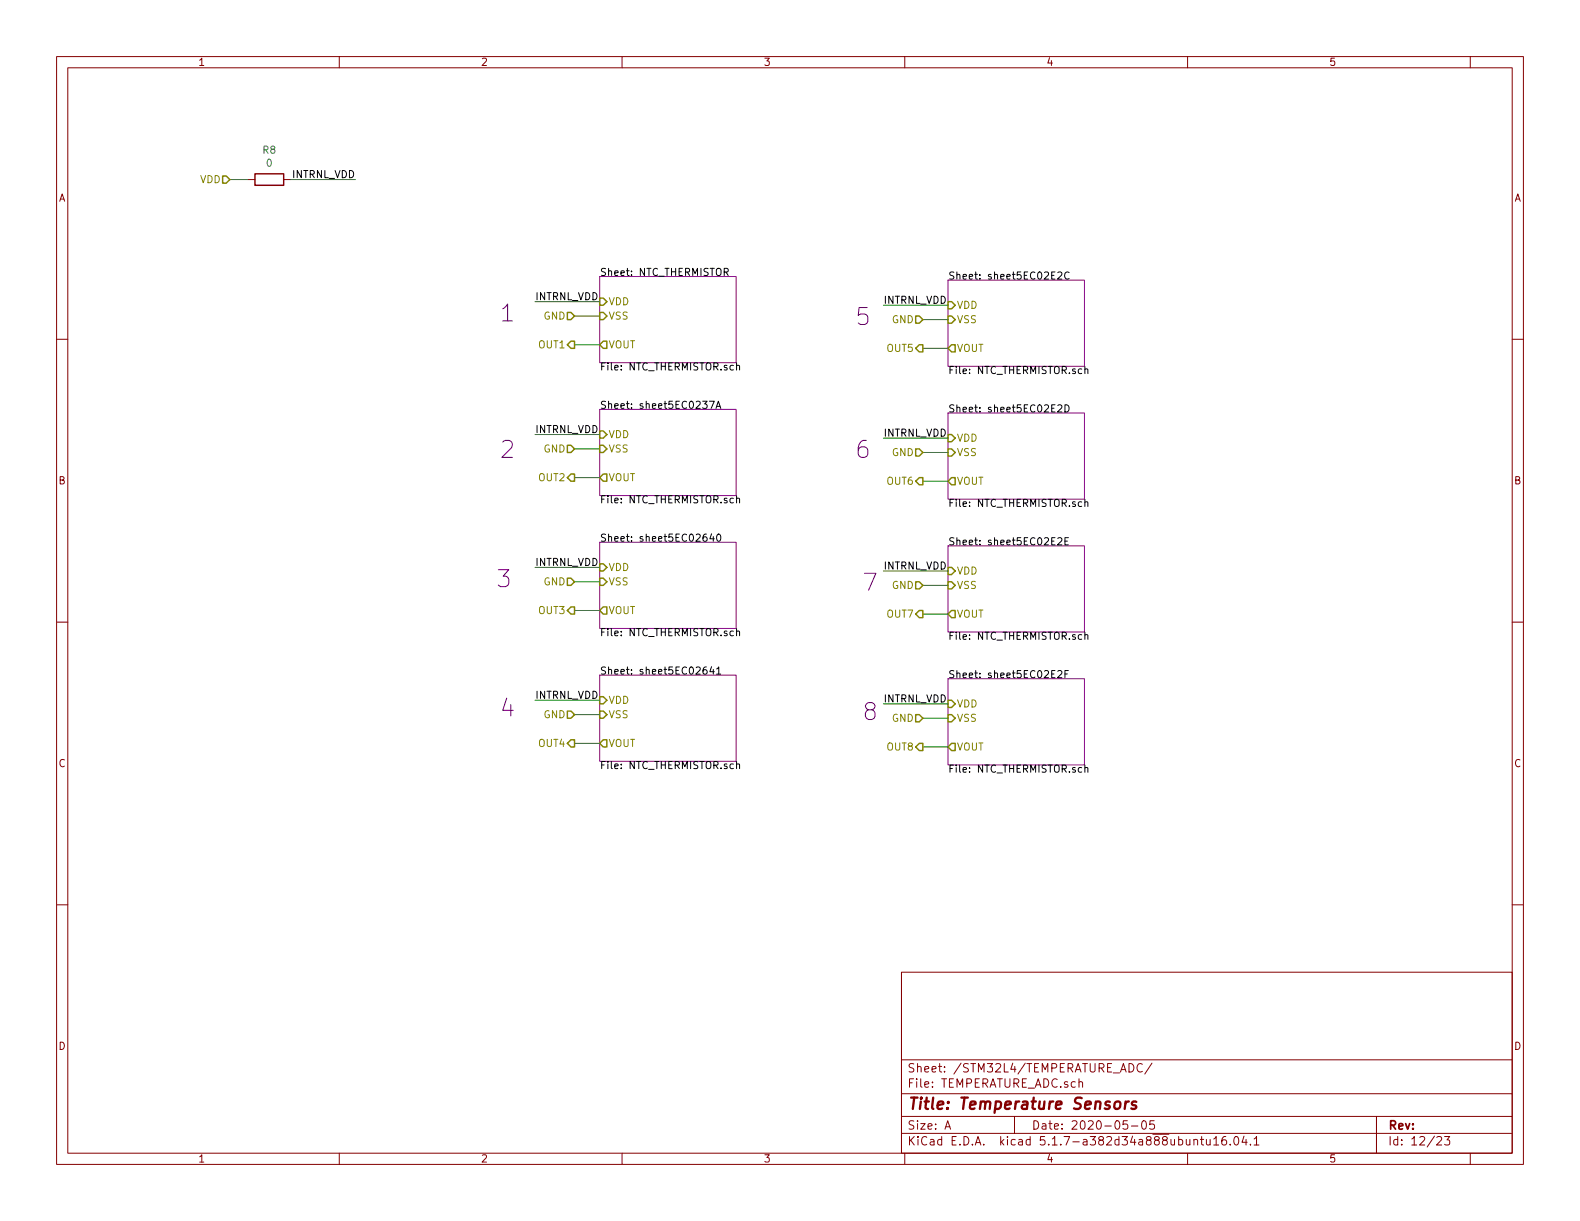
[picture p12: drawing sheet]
<svg xmlns="http://www.w3.org/2000/svg" width="279mm" height="216mm" viewBox="0 0 279 216" stroke-linecap="round" stroke-linejoin="round" font-family="sans-serif">
<g fill="none" stroke="#840000" stroke-width=".18">
<path d="M10 10h259.4v195.9h-259.4zM12 12h255.4v191.9h-255.4zM60 10v2M110 10v2M160 10v2M210 10v2M260 10v2M43.8 31.8h1.3M50.2 31.8h1.2M10 60h2M267.4 60h2M10 110h2"/>
<path d="M267.4 110h2M10 160h2M267.4 160h2M159.4 171.9h108v32h-108zM159.4 197.4h108M159.4 193.4h108M159.4 187.4h108M167.1 199.7l.5-1.5 .5 1.5M167.2 199.2h.8M179.4 197.4v3M190.8 191.4l.1-.1a.37 .37 0 0 1 .5 .2v.8M190.8 190.8v1.5"/>
<path d="M199.4 198.2h-.7l-.1 .7 .2-.1h.5l.1 .2v.5l-.2 .2-.6-.2M199.6 188.1a.76 .76 0 0 1 .9 .7 .76 .76 0 0 1-.9 .8zM200.1 199.1h1.1M202 198.3l.4-.1a.94 .94 0 0 1 0 1.5 .82 .82 0 0 1-.4-1.4zM202 188.2a.7 .7 0 0 0-.9 .2 .7 .7 0 0 0 .1 1 .55 .55 0 0 0 .8 0M203.7 188l-1.3 1.9M204.1 198.2h-.7l-.1 .7 .2-.1h.5l.2 .2-.1 .5-.2 .2-.6-.2M243.4 197.4v6.5M60 203.9v2M110 203.9v2M159.4 200.4h108M160 203.9v2"/>
<path d="M210 203.9v2M211.1 201.6l.1-.1a.37 .37 0 0 1 .6 .2v.8M211.1 201.5v1M212.3 201.5h.6M212.5 201v1.3l.4 .2M213.3 201.5v.8a.39 .39 0 0 0 .7 0M214 201.5v1M214.6 201.4l.5-.4v1.5M214.6 202.5h.9M216.8 201a.59 .59 0 0 0-.7 .6v.7l.2 .2 .5-.2 .1-.5-.1-.2-.5-.1-.2 .3M217.6 202.3v.2M218.4 201h.1a.81 .81 0 0 1 .6 .6 .81 .81 0 0 1-.3 .8l-.1 .1a.8 .8 0 0 1-.6-.7 .8 .8 0 0 1 .3-.8z"/>
<path d="M220 200.9l-.4 1.1h.9M220.3 201.5v1M221.1 202.3v.2M221.8 201.4l.4-.4v1.5M221.8 202.5h.8M254.1 201.1l.2-.1h.4l.2 .4-.9 1.1h.9M255.4 201h1l-.5 .5 .4 .2v.6l-.2 .2-.7-.2M260 203.9v2"/>
</g>
<path d="M197.2 194.9a.53 .53 0 0 1 .5-.2 .53 .53 0 0 1 .4 .4v.6a.54 .54 0 0 1-.6 .4 .54 .54 0 0 1-.5-.4zM199.1 194.8l-.2 1.3M199.6 194.8a.54 .54 0 0 0-.6 .3M200.9 194.8a.49 .49 0 0 0-.7 .3l.2 .3 .5 .1v.3l-.3 .3-.5-.1" fill="none" stroke="#840000" stroke-width=".41"/>
<path d="M106 48.9h24.2v15.2h-24.2zM167.6 49.5h24.2v15.3h-24.2zM106 72.4h24.2v15.2h-24.2zM167.6 73h24.2v15.3h-24.2zM106 95.9h24.2v15.2h-24.2zM167.6 96.5h24.2v15.3h-24.2zM106 119.4h24.2v15.2h-24.2zM167.6 120h24.2v15.3h-24.2z" fill="none" stroke="#840084" stroke-width=".18"/>
<g fill="none" stroke="#000" stroke-width=".18">
<path d="M128.1 48.1h.6v-.5l-.2-.2h-.4v1.3M128.4 48.1l.4 .6M187 48.2l.5-.1 .2 .1 .1 .2-.1 .2-.7 .8h.8M189.1 48.2a.6 .6 0 0 0-.9 .4 .6 .6 0 0 0 .6 .8l.3-.2M125.5 70.9h.8l-.5 1.3M126.6 72.2l.4-1.3 .5 1.3M126.7 71.9h.6M130.3 64.7l.1-.1h.3l.1 .8M130.3 64.2v1.2M187 71.7l.5-.1 .2 .1 .1 .2-.1 .2-.7 .7h.8M188.3 71.6a.64 .64 0 0 1 .8 .6 .64 .64 0 0 1-.8 .6zM191.8 65.4l.2-.2 .3 .1 .1 .8"/>
<path d="M191.8 64.8v1.3M124.9 94.4l-.3 .1a.81 .81 0 0 0 0 1.2h.3l.1-.5-.2-.3h-.2l-.3 .3M125.8 94.4l-.3 .9h.8M126.1 94.9v.8M126.8 94.6l.2-.2a.67 .67 0 0 1 .5 .7 .67 .67 0 0 1-.5 .6l-.3-.5zM130.3 88.2l.1-.1h.3l.1 .8M130.3 87.7v1.2M187 95.2l.5-.1 .2 .1 .1 .2-.1 .2-.7 .7h.8M188.3 95.7h.4M188.9 95.1h-.6v1.2h.6M191.8 88.8l.2-.1 .3 .1 .1 .8M191.8 88.3v1.3"/>
<path d="M124.9 117.9l-.3 .1a.81 .81 0 0 0 0 1.2h.3l.1-.5-.2-.3h-.2l-.3 .3M125.8 117.9l-.3 .9h.8M126.1 118.4v.8M126.7 118.3l.4-.4v1.3M126.7 119.2h.8M130.3 111.7l.1-.1h.3l.1 .8M130.3 111.2v1.2M187 118.7l.5-.1 .2 .1 .1 .2-.1 .2-.7 .7h.8M188.3 119.2h.4M188.9 118.6h-.6v1.2M191.8 112.3l.2-.1 .3 .1 .1 .8M191.8 111.8v1.3"/>
<path d="M130.3 135.2l.1-.1h.3l.1 .8M130.3 134.6v1.3M191.8 135.8l.2-.1 .3 .1 .1 .8M191.8 135.3v1.3"/>
</g>
<g fill="none" stroke="#848400" stroke-width=".25">
<path d="M39.4 31.1h.6l.6 .7-.6 .6h-.6zM100.3 55.2h.7l.6 .7-.6 .6h-.7zM106 55.2h.7l.6 .7-.6 .6h-.7zM106 52.7h.7l.6 .6-.6 .7h-.7zM161.9 55.9h.7l.6 .6-.6 .7h-.7zM167.6 55.9h.7l.6 .6-.6 .7h-.7zM167.6 53.3h.7l.6 .7-.6 .6h-.7zM100.3 78.7h.7l.6 .7-.6 .6h-.7zM101 60.3h.6v1.3h-.6l-.7-.6zM106 78.7h.7l.6 .7-.6 .6h-.7zM106 76.2h.7l.6 .6-.6 .7h-.7zM106.7 60.3h.6v1.3h-.6l-.7-.6z"/>
<path d="M161.9 79.4h.7l.6 .6-.6 .6h-.7zM162.6 61h.6v1.2h-.6l-.7-.6zM167.6 79.4h.7l.6 .6-.6 .6h-.7zM167.6 76.8h.7l.6 .7-.6 .6h-.7zM168.3 61h.6v1.2h-.6l-.7-.6zM101 83.8h.6v1.3h-.6l-.7-.6zM106 99.7h.7l.6 .6-.6 .7h-.7zM106.7 83.8h.6v1.3h-.6l-.7-.6zM162.6 84.5h.6v1.2h-.6l-.7-.6zM168.3 84.5h.6v1.2h-.6l-.7-.6zM100.3 102.2h.7l.6 .7-.6 .6h-.7zM101 107.3h.6v1.3h-.6l-.7-.6z"/>
<path d="M106 102.2h.7l.6 .7-.6 .6h-.7zM106.7 107.3h.6v1.3h-.6l-.7-.6zM161.9 102.9h.7l.6 .6-.6 .6h-.7zM162.6 108h.6v1.2h-.6l-.7-.6zM167.6 102.9h.7l.6 .6-.6 .6h-.7zM167.6 100.3h.7l.6 .7-.6 .6h-.7zM168.3 108h.6v1.2h-.6l-.7-.6zM100.3 125.7h.7l.6 .7-.6 .6h-.7zM101 130.8h.6v1.3h-.6l-.7-.7zM106 125.7h.7l.6 .7-.6 .6h-.7zM106 123.2h.7l.6 .6-.6 .7h-.7zM106.7 130.8h.6v1.3h-.6l-.7-.7z"/>
<path d="M161.9 126.4h.7l.6 .6-.6 .6h-.7zM162.6 131.4h.6v1.3h-.6l-.7-.6zM167.6 126.4h.7l.6 .6-.6 .6h-.7zM167.6 123.8h.7l.6 .7-.6 .6h-.7zM168.3 131.4h.6v1.3h-.6l-.7-.6z"/>
</g>
<path d="M45.1 30.7h5.1v2.1h-5.1z" fill="none" stroke="#840000" stroke-width=".25"/>
<g fill="none" stroke="#008400" stroke-width=".18">
<path d="M40.6 31.8h3.2M51.4 31.8h11.5M94.6 53.3h11.4M101.6 55.9h4.4M156.2 54h11.4M163.2 56.5h4.4M94.6 76.8h11.4M101.6 61h4.4M101.6 79.4h4.4M156.2 77.5h11.4M163.2 61.6h4.4M101.6 84.5h4.4"/>
<path d="M163.2 85.1h4.4M163.2 80h4.4M94.6 100.3h11.4M101.6 108h4.4M101.6 102.9h4.4M156.2 101h11.4M163.2 103.5h4.4M163.2 108.6h4.4M94.6 123.8h11.4M101.6 131.4h4.4M101.6 126.4h4.4M156.2 124.5h11.4"/>
<path d="M163.2 127h4.4M163.2 132.1h4.4"/>
</g>
<g font-size="4.2" fill="#0000c2">
<text x="88.3" y="56.9">1</text>
<text x="151.1" y="57.5">5</text>
<text x="88.3" y="81">2</text>
<text x="151.1" y="81">6</text>
<text x="87.6" y="103.9">3</text>
<text x="152.4" y="104.5">7</text>
<text x="88.3" y="126.7">4</text>
<text x="152.4" y="127.4">8</text>
</g>
<text font-size="2.8" fill="#840000" x="160.4" y="196.2">Title: Temperature Sensors</text>
<g font-size="2.1" fill="#840000">
<text x="160.4" y="189.6">Sheet: /STM32L4/TEMPERATURE_ADC/</text>
<text x="160.4" y="192.3">File: TEMPERATURE_ADC.sch</text>
<text x="160.4" y="202.5">KiCad E.D.A. kicad 5.1.7-a382d34a888ubuntu16.04.1</text>
<text x="160.4" y="199.7">Size: A</text>
<text x="182.4" y="199.7">Date: 2020-05-05</text>
<text x="245.4" y="199.7">Rev:</text>
<text x="245.4" y="202.5">Id: 12/23</text>
</g>
<g font-size="1.8" fill="#840000">
<text x="35" y="11.6">1</text>
<text x="85" y="11.6">2</text>
<text x="135" y="11.6">3</text>
<text x="185" y="11.6">4</text>
<text x="235" y="11.6">5</text>
<text x="10.4" y="35.6">A</text>
<text x="267.8" y="35.6">A</text>
<text x="10.4" y="85.6">B</text>
<text x="267.8" y="85.6">B</text>
<text x="10.4" y="135.6">C</text>
<text x="267.8" y="135.6">C</text>
<text x="10.4" y="185.6">D</text>
<text x="267.8" y="185.6">D</text>
<text x="35" y="205.5">1</text>
<text x="85" y="205.5">2</text>
<text x="135" y="205.5">3</text>
<text x="185" y="205.5">4</text>
<text x="235" y="205.5">5</text>
</g>
<g font-size="1.8" fill="#008484">
<text x="46.5" y="27.2">R8</text>
<text x="47.1" y="29.5">0</text>
</g>
<g font-size="1.8" fill="#848400">
<text x="35.4" y="32.4">VDD</text>
<text x="107.6" y="54">VDD</text>
<text x="96.1" y="56.5">GND</text>
<text x="107.6" y="56.5">VSS</text>
<text x="157.7" y="57.2">GND</text>
<text x="169.2" y="57.2">VSS</text>
<text x="169.2" y="54.6">VDD</text>
<text x="95.4" y="61.6">OUT1</text>
<text x="107.6" y="61.6">VOUT</text>
<text x="156.9" y="62.2">OUT5</text>
<text x="169.2" y="62.2">VOUT</text>
<text x="107.6" y="77.5">VDD</text>
<text x="96.1" y="80">GND</text>
<text x="107.6" y="80">VSS</text>
<text x="157.7" y="80.6">GND</text>
<text x="169.2" y="80.6">VSS</text>
<text x="169.2" y="78.1">VDD</text>
<text x="95.4" y="85.1">OUT2</text>
<text x="107.6" y="85.1">VOUT</text>
<text x="156.9" y="85.7">OUT6</text>
<text x="169.2" y="85.7">VOUT</text>
<text x="107.6" y="101">VDD</text>
<text x="169.2" y="101.6">VDD</text>
<text x="96.1" y="103.5">GND</text>
<text x="107.6" y="103.5">VSS</text>
<text x="157.7" y="104.1">GND</text>
<text x="169.2" y="104.1">VSS</text>
<text x="95.4" y="108.6">OUT3</text>
<text x="107.6" y="108.6">VOUT</text>
<text x="156.9" y="109.2">OUT7</text>
<text x="169.2" y="109.2">VOUT</text>
<text x="107.6" y="124.5">VDD</text>
<text x="169.2" y="125.1">VDD</text>
<text x="96.1" y="127">GND</text>
<text x="107.6" y="127">VSS</text>
<text x="157.7" y="127.6">GND</text>
<text x="169.2" y="127.6">VSS</text>
<text x="95.4" y="132.1">OUT4</text>
<text x="107.6" y="132.1">VOUT</text>
<text x="156.9" y="132.7">OUT8</text>
<text x="169.2" y="132.7">VOUT</text>
</g>
<g font-size="1.8">
<text x="51.7" y="31.5">INTRNL_VDD</text>
<text x="94.6" y="53.1">INTRNL_VDD</text>
<text x="106" y="48.8">Sheet: NTC_THERMISTOR</text>
<text x="156.2" y="53.7">INTRNL_VDD</text>
<text x="167.6" y="49.4">Sheet: sheet5EC02E2C</text>
<text x="106" y="65.5">File: NTC_THERMISTOR.sch</text>
<text x="167.6" y="66.1">File: NTC_THERMISTOR.sch</text>
<text x="94.6" y="76.6">INTRNL_VDD</text>
<text x="106" y="72.3">Sheet: sheet5EC0237A</text>
<text x="156.2" y="77.2">INTRNL_VDD</text>
<text x="167.6" y="72.9">Sheet: sheet5EC02E2D</text>
<text x="106" y="89">File: NTC_THERMISTOR.sch</text>
<text x="167.6" y="89.6">File: NTC_THERMISTOR.sch</text>
<text x="106" y="95.8">Sheet: sheet5EC02640</text>
<text x="94.6" y="100.1">INTRNL_VDD</text>
<text x="156.2" y="100.7">INTRNL_VDD</text>
<text x="167.6" y="96.4">Sheet: sheet5EC02E2E</text>
<text x="106" y="112.5">File: NTC_THERMISTOR.sch</text>
<text x="167.6" y="113.1">File: NTC_THERMISTOR.sch</text>
<text x="106" y="119.3">Sheet: sheet5EC02641</text>
<text x="167.6" y="119.9">Sheet: sheet5EC02E2F</text>
<text x="94.6" y="123.6">INTRNL_VDD</text>
<text x="156.2" y="124.2">INTRNL_VDD</text>
<text x="106" y="136">File: NTC_THERMISTOR.sch</text>
<text x="167.6" y="136.6">File: NTC_THERMISTOR.sch</text>
</g>
</svg>
